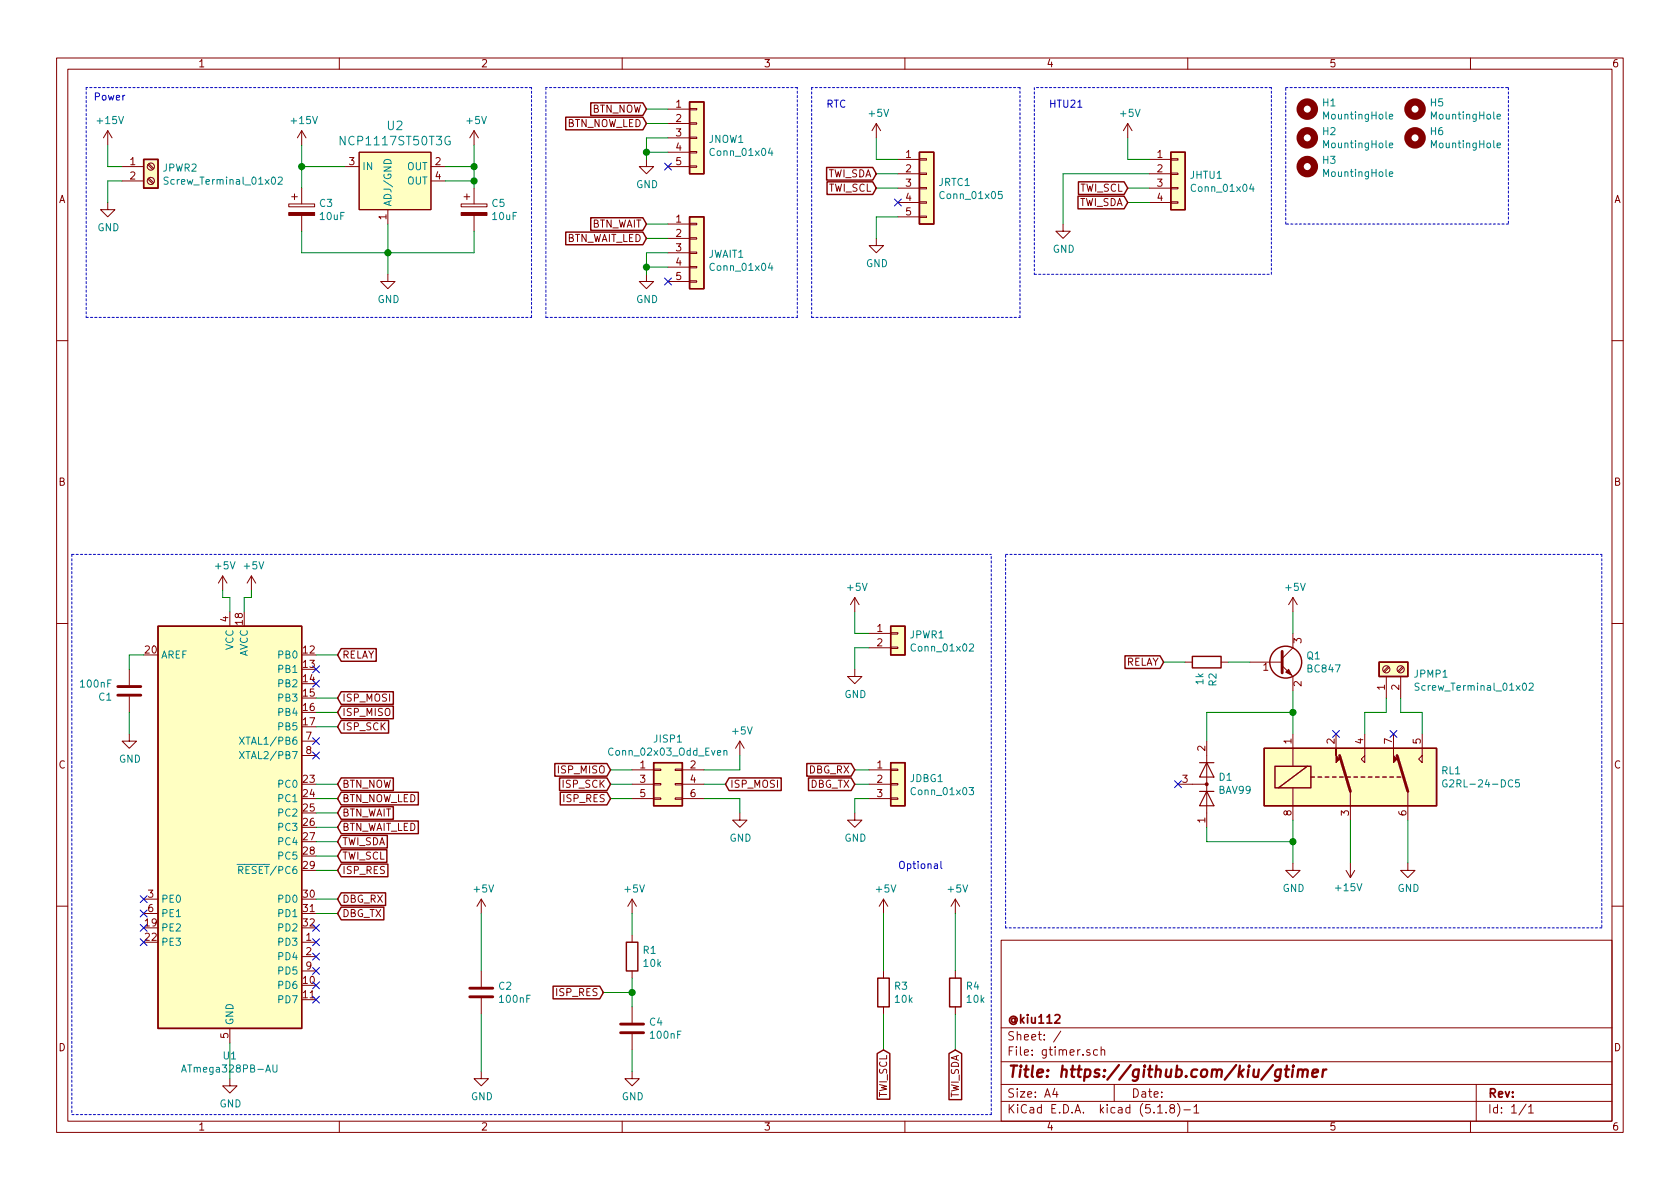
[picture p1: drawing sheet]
EESchema Schematic File Version 4
EELAYER 30 0
EELAYER END
$Descr A4 11693 8268
encoding utf-8
Sheet 1 1
Title "https://github.com/kiu/gtimer"
Date ""
Rev ""
Comp "@kiu112"
Comment1 ""
Comment2 ""
Comment3 ""
Comment4 ""
$EndDescr
$Comp
L Device:C C2
U 1 1
P 3350 6900
F 0 "C2" H 3465 6946 50  0000 L CNN
F 1 "100nF" H 3465 6855 50  0000 L CNN
F 2 "Capacitors_SMD:C_0805_HandSoldering" H 3388 6750 50  0001 C CNN
F 3 "~" H 3350 6900 50  0001 C CNN
	1    3350 6900
	1    0    0    -1  
$EndComp
$Comp
L Device:R R1
U 1 1
P 4400 6650
F 0 "R1" H 4470 6696 50  0000 L CNN
F 1 "10k" H 4470 6605 50  0000 L CNN
F 2 "Resistors_SMD:R_0805_HandSoldering" V 4330 6650 50  0001 C CNN
F 3 "~" H 4400 6650 50  0001 C CNN
	1    4400 6650
	1    0    0    -1  
$EndComp
$Comp
L Connector_Generic:Conn_02x03_Odd_Even JISP1
U 1 1
P 4600 5450
F 0 "JISP1" H 4650 5767 50  0000 C CNN
F 1 "Conn_02x03_Odd_Even" H 4650 5676 50  0000 C CNN
F 2 "Pin_Headers:Pin_Header_Straight_2x03_Pitch2.54mm" H 4600 5450 50  0001 C CNN
F 3 "~" H 4600 5450 50  0001 C CNN
	1    4600 5450
	1    0    0    -1  
$EndComp
$Comp
L power:+5V #PWR03
U 1 1
P 5150 5250
F 0 "#PWR03" H 5150 5100 50  0001 C CNN
F 1 "+5V" H 5165 5423 50  0000 C CNN
F 2 "" H 5150 5250 50  0001 C CNN
F 3 "" H 5150 5250 50  0001 C CNN
	1    5150 5250
	1    0    0    -1  
$EndComp
$Comp
L power:GND #PWR05
U 1 1
P 5150 5650
F 0 "#PWR05" H 5150 5400 50  0001 C CNN
F 1 "GND" H 5155 5477 50  0000 C CNN
F 2 "" H 5150 5650 50  0001 C CNN
F 3 "" H 5150 5650 50  0001 C CNN
	1    5150 5650
	1    0    0    -1  
$EndComp
$Comp
L Connector_Generic:Conn_01x03 JDBG1
U 1 1
P 6250 5450
F 0 "JDBG1" H 6330 5492 50  0000 L CNN
F 1 "Conn_01x03" H 6330 5401 50  0000 L CNN
F 2 "Pin_Headers:Pin_Header_Straight_1x03_Pitch2.54mm" H 6250 5450 50  0001 C CNN
F 3 "~" H 6250 5450 50  0001 C CNN
	1    6250 5450
	1    0    0    -1  
$EndComp
Text GLabel 5950 5350 0    50   Input ~ 0
DBG_RX
Text GLabel 5950 5450 0    50   Input ~ 0
DBG_TX
$Comp
L power:GND #PWR06
U 1 1
P 5950 5650
F 0 "#PWR06" H 5950 5400 50  0001 C CNN
F 1 "GND" H 5955 5477 50  0000 C CNN
F 2 "" H 5950 5650 50  0001 C CNN
F 3 "" H 5950 5650 50  0001 C CNN
	1    5950 5650
	1    0    0    -1  
$EndComp
Wire Wire Line
	5950 5650 5950 5550
Wire Wire Line
	5950 5550 6050 5550
Wire Wire Line
	6050 5450 5950 5450
Wire Wire Line
	5950 5350 6050 5350
Text GLabel 2350 6350 2    50   Input ~ 0
DBG_TX
Text GLabel 2350 6250 2    50   Input ~ 0
DBG_RX
Text GLabel 2350 4850 2    50   Input ~ 0
ISP_MOSI
Text GLabel 2350 4950 2    50   Input ~ 0
ISP_MISO
Text GLabel 2350 5050 2    50   Input ~ 0
ISP_SCK
Text GLabel 2350 6050 2    50   Input ~ 0
ISP_RES
Text GLabel 5050 5450 2    50   Input ~ 0
ISP_MOSI
Text GLabel 4250 5350 0    50   Input ~ 0
ISP_MISO
Text GLabel 4250 5450 0    50   Input ~ 0
ISP_SCK
Text GLabel 4250 5550 0    50   Input ~ 0
ISP_RES
Text GLabel 2350 5850 2    50   Input ~ 0
TWI_SDA
Text GLabel 2350 5950 2    50   Input ~ 0
TWI_SCL
$Comp
L Device:R R3
U 1 1
P 6150 6900
F 0 "R3" H 6220 6946 50  0000 L CNN
F 1 "10k" H 6220 6855 50  0000 L CNN
F 2 "Resistors_SMD:R_0805_HandSoldering" V 6080 6900 50  0001 C CNN
F 3 "~" H 6150 6900 50  0001 C CNN
	1    6150 6900
	1    0    0    -1  
$EndComp
$Comp
L Device:R R4
U 1 1
P 6650 6900
F 0 "R4" H 6720 6946 50  0000 L CNN
F 1 "10k" H 6720 6855 50  0000 L CNN
F 2 "Resistors_SMD:R_0805_HandSoldering" V 6580 6900 50  0001 C CNN
F 3 "~" H 6650 6900 50  0001 C CNN
	1    6650 6900
	1    0    0    -1  
$EndComp
$Comp
L power:+5V #PWR08
U 1 1
P 3350 6350
F 0 "#PWR08" H 3350 6200 50  0001 C CNN
F 1 "+5V" H 3365 6523 50  0000 C CNN
F 2 "" H 3350 6350 50  0001 C CNN
F 3 "" H 3350 6350 50  0001 C CNN
	1    3350 6350
	1    0    0    -1  
$EndComp
$Comp
L power:GND #PWR014
U 1 1
P 3350 7450
F 0 "#PWR014" H 3350 7200 50  0001 C CNN
F 1 "GND" H 3355 7277 50  0000 C CNN
F 2 "" H 3350 7450 50  0001 C CNN
F 3 "" H 3350 7450 50  0001 C CNN
	1    3350 7450
	1    0    0    -1  
$EndComp
$Comp
L Device:C C4
U 1 1
P 4400 7150
F 0 "C4" H 4515 7196 50  0000 L CNN
F 1 "100nF" H 4515 7105 50  0000 L CNN
F 2 "Capacitors_SMD:C_0805_HandSoldering" H 4438 7000 50  0001 C CNN
F 3 "~" H 4400 7150 50  0001 C CNN
	1    4400 7150
	1    0    0    -1  
$EndComp
Text GLabel 4200 6900 0    50   Input ~ 0
ISP_RES
$Comp
L power:+5V #PWR010
U 1 1
P 4400 6350
F 0 "#PWR010" H 4400 6200 50  0001 C CNN
F 1 "+5V" H 4415 6523 50  0000 C CNN
F 2 "" H 4400 6350 50  0001 C CNN
F 3 "" H 4400 6350 50  0001 C CNN
	1    4400 6350
	1    0    0    -1  
$EndComp
$Comp
L power:GND #PWR016
U 1 1
P 4400 7450
F 0 "#PWR016" H 4400 7200 50  0001 C CNN
F 1 "GND" H 4405 7277 50  0000 C CNN
F 2 "" H 4400 7450 50  0001 C CNN
F 3 "" H 4400 7450 50  0001 C CNN
	1    4400 7450
	1    0    0    -1  
$EndComp
$Comp
L power:+5V #PWR01
U 1 1
P 1550 4100
F 0 "#PWR01" H 1550 3950 50  0001 C CNN
F 1 "+5V" H 1565 4273 50  0000 C CNN
F 2 "" H 1550 4100 50  0001 C CNN
F 3 "" H 1550 4100 50  0001 C CNN
	1    1550 4100
	1    0    0    -1  
$EndComp
$Comp
L power:GND #PWR019
U 1 1
P 1600 7500
F 0 "#PWR019" H 1600 7250 50  0001 C CNN
F 1 "GND" H 1605 7327 50  0000 C CNN
F 2 "" H 1600 7500 50  0001 C CNN
F 3 "" H 1600 7500 50  0001 C CNN
	1    1600 7500
	1    0    0    -1  
$EndComp
Wire Wire Line
	1600 7500 1600 7250
Wire Wire Line
	1550 4100 1550 4150
Wire Wire Line
	1550 4150 1600 4150
Wire Wire Line
	1600 4150 1600 4250
Wire Wire Line
	1700 4250 1700 4150
Text GLabel 6650 7300 3    50   Input ~ 0
TWI_SDA
Text GLabel 6150 7300 3    50   Input ~ 0
TWI_SCL
$Comp
L power:+5V #PWR012
U 1 1
P 6150 6350
F 0 "#PWR012" H 6150 6200 50  0001 C CNN
F 1 "+5V" H 6165 6523 50  0000 C CNN
F 2 "" H 6150 6350 50  0001 C CNN
F 3 "" H 6150 6350 50  0001 C CNN
	1    6150 6350
	1    0    0    -1  
$EndComp
$Comp
L power:+5V #PWR013
U 1 1
P 6650 6350
F 0 "#PWR013" H 6650 6200 50  0001 C CNN
F 1 "+5V" H 6665 6523 50  0000 C CNN
F 2 "" H 6650 6350 50  0001 C CNN
F 3 "" H 6650 6350 50  0001 C CNN
	1    6650 6350
	1    0    0    -1  
$EndComp
Text Notes 6250 6050 0    50   ~ 0
Optional
$Comp
L Connector_Generic:Conn_01x02 JPWR1
U 1 1
P 6250 4400
F 0 "JPWR1" H 6330 4392 50  0000 L CNN
F 1 "Conn_01x02" H 6330 4301 50  0000 L CNN
F 2 "Pin_Headers:Pin_Header_Straight_1x02_Pitch2.54mm" H 6250 4400 50  0001 C CNN
F 3 "~" H 6250 4400 50  0001 C CNN
	1    6250 4400
	1    0    0    -1  
$EndComp
$Comp
L power:+5V #PWR04
U 1 1
P 5950 4250
F 0 "#PWR04" H 5950 4100 50  0001 C CNN
F 1 "+5V" H 5965 4423 50  0000 C CNN
F 2 "" H 5950 4250 50  0001 C CNN
F 3 "" H 5950 4250 50  0001 C CNN
	1    5950 4250
	1    0    0    -1  
$EndComp
$Comp
L power:GND #PWR07
U 1 1
P 5950 4650
F 0 "#PWR07" H 5950 4400 50  0001 C CNN
F 1 "GND" H 5955 4477 50  0000 C CNN
F 2 "" H 5950 4650 50  0001 C CNN
F 3 "" H 5950 4650 50  0001 C CNN
	1    5950 4650
	1    0    0    -1  
$EndComp
Wire Wire Line
	5950 4500 6050 4500
Wire Wire Line
	6050 4400 5950 4400
Wire Wire Line
	4400 6500 4400 6350
Wire Wire Line
	4400 6800 4400 6900
Wire Wire Line
	4400 7300 4400 7450
Connection ~ 4400 6900
Wire Wire Line
	4400 6900 4400 7000
Wire Wire Line
	5050 5450 4900 5450
Wire Wire Line
	4900 5550 5150 5550
Wire Wire Line
	5150 5550 5150 5650
Wire Wire Line
	4900 5350 5150 5350
Wire Wire Line
	5150 5350 5150 5250
Wire Wire Line
	4400 5350 4250 5350
Wire Wire Line
	4250 5450 4400 5450
Wire Wire Line
	4250 5550 4400 5550
$Comp
L Device:C C1
U 1 1
P 900 4800
F 0 "C1" H 1015 4846 50  0000 L CNN
F 1 "100nF" H 1015 4755 50  0000 L CNN
F 2 "Capacitors_SMD:C_0805_HandSoldering" H 938 4650 50  0001 C CNN
F 3 "~" H 900 4800 50  0001 C CNN
	1    900  4800
	-1   0    0    1   
$EndComp
$Comp
L power:GND #PWR02
U 1 1
P 900 5100
F 0 "#PWR02" H 900 4850 50  0001 C CNN
F 1 "GND" H 905 4927 50  0000 C CNN
F 2 "" H 900 5100 50  0001 C CNN
F 3 "" H 900 5100 50  0001 C CNN
	1    900  5100
	1    0    0    -1  
$EndComp
Wire Wire Line
	1000 4550 900  4550
Wire Wire Line
	900  4550 900  4650
Wire Wire Line
	900  4950 900  5100
Wire Wire Line
	2200 5850 2350 5850
Wire Wire Line
	2200 5950 2350 5950
Wire Wire Line
	2200 6050 2350 6050
Wire Wire Line
	2350 6250 2200 6250
Wire Wire Line
	2200 6350 2350 6350
Wire Wire Line
	2350 4850 2200 4850
Wire Wire Line
	2350 4950 2200 4950
Wire Wire Line
	2350 5050 2200 5050
NoConn ~ 2200 5150
NoConn ~ 2200 5250
NoConn ~ 2200 6950
NoConn ~ 1000 6550
NoConn ~ 1000 6450
NoConn ~ 1000 6350
NoConn ~ 1000 6250
Wire Wire Line
	4200 6900 4400 6900
Wire Wire Line
	3350 7050 3350 7450
Wire Wire Line
	3350 6350 3350 6750
Wire Wire Line
	6150 6350 6150 6750
Wire Wire Line
	6650 6350 6650 6750
Wire Wire Line
	5950 4500 5950 4650
Wire Wire Line
	5950 4250 5950 4400
Wire Notes Line
	500  3850 500  7750
Wire Notes Line
	6900 7750 6900 3850
Wire Notes Line
	500  7750 6900 7750
Wire Notes Line
	500  3850 6900 3850
Wire Wire Line
	6650 7050 6650 7300
Wire Wire Line
	6150 7050 6150 7300
$Comp
L power:+15V #PWR015
U 1 1
P 2100 1000
F 0 "#PWR015" H 2100 850 50  0001 C CNN
F 1 "+15V" H 2115 1173 50  0000 C CNN
F 2 "" H 2100 1000 50  0001 C CNN
F 3 "" H 2100 1000 50  0001 C CNN
	1    2100 1000
	1    0    0    -1  
$EndComp
$Comp
L power:GND #PWR023
U 1 1
P 2700 1900
F 0 "#PWR023" H 2700 1650 50  0001 C CNN
F 1 "GND" H 2705 1727 50  0000 C CNN
F 2 "" H 2700 1900 50  0001 C CNN
F 3 "" H 2700 1900 50  0001 C CNN
	1    2700 1900
	1    0    0    -1  
$EndComp
$Comp
L power:+5V #PWR017
U 1 1
P 3300 1000
F 0 "#PWR017" H 3300 850 50  0001 C CNN
F 1 "+5V" H 3315 1173 50  0000 C CNN
F 2 "" H 3300 1000 50  0001 C CNN
F 3 "" H 3300 1000 50  0001 C CNN
	1    3300 1000
	1    0    0    -1  
$EndComp
$Comp
L power:GND #PWR020
U 1 1
P 750 1400
F 0 "#PWR020" H 750 1150 50  0001 C CNN
F 1 "GND" H 755 1227 50  0000 C CNN
F 2 "" H 750 1400 50  0001 C CNN
F 3 "" H 750 1400 50  0001 C CNN
	1    750  1400
	1    0    0    -1  
$EndComp
Wire Wire Line
	750  1250 850  1250
Wire Wire Line
	850  1150 750  1150
Wire Wire Line
	750  1250 750  1400
Wire Wire Line
	750  1000 750  1150
$Comp
L power:+15V #PWR011
U 1 1
P 750 1000
F 0 "#PWR011" H 750 850 50  0001 C CNN
F 1 "+15V" H 765 1173 50  0000 C CNN
F 2 "" H 750 1000 50  0001 C CNN
F 3 "" H 750 1000 50  0001 C CNN
	1    750  1000
	1    0    0    -1  
$EndComp
$Comp
L Device:R R2
U 1 1
P 8400 4600
F 0 "R2" H 8470 4646 50  0000 L CNN
F 1 "1k" H 8470 4555 50  0000 L CNN
F 2 "Resistors_SMD:R_0805_HandSoldering" V 8330 4600 50  0001 C CNN
F 3 "~" H 8400 4600 50  0001 C CNN
	1    8400 4600
	0    1    1    0   
$EndComp
$Comp
L Device:CP C3
U 1 1
P 2100 1450
F 0 "C3" H 2218 1496 50  0000 L CNN
F 1 "10uF" H 2218 1405 50  0000 L CNN
F 2 "Capacitors_Tantalum_SMD:CP_Tantalum_Case-D_EIA-7343-31_Hand" H 2138 1300 50  0001 C CNN
F 3 "~" H 2100 1450 50  0001 C CNN
	1    2100 1450
	1    0    0    -1  
$EndComp
$Comp
L Device:CP C5
U 1 1
P 3300 1450
F 0 "C5" H 3418 1496 50  0000 L CNN
F 1 "10uF" H 3418 1405 50  0000 L CNN
F 2 "Capacitors_Tantalum_SMD:CP_Tantalum_Case-D_EIA-7343-31_Hand" H 3338 1300 50  0001 C CNN
F 3 "~" H 3300 1450 50  0001 C CNN
	1    3300 1450
	1    0    0    -1  
$EndComp
Wire Wire Line
	2100 1600 2100 1750
Wire Wire Line
	2100 1750 2700 1750
Wire Wire Line
	3300 1600 3300 1750
Wire Wire Line
	3300 1750 2700 1750
Connection ~ 2700 1750
Wire Wire Line
	2700 1900 2700 1750
$Comp
L Relay:G2RL-24-DC5 RL1
U 1 1
P 9400 5400
F 0 "RL1" H 10030 5446 50  0000 L CNN
F 1 "G2RL-24-DC5" H 10030 5355 50  0000 L CNN
F 2 "kiu-footprints:Relay_DPDT_Omron_G2RL-24" H 10050 5350 50  0001 L CNN
F 3 "https://omronfs.omron.com/en_US/ecb/products/pdf/en-g2rl.pdf" H 9400 5400 50  0001 C CNN
	1    9400 5400
	1    0    0    -1  
$EndComp
Wire Wire Line
	9000 4950 9000 4800
Wire Wire Line
	9000 4950 9000 5100
Connection ~ 9000 4950
Wire Wire Line
	9000 5850 9000 5700
$Comp
L power:GND #PWR027
U 1 1
P 9000 6000
F 0 "#PWR027" H 9000 5750 50  0001 C CNN
F 1 "GND" H 9005 5827 50  0000 C CNN
F 2 "" H 9000 6000 50  0001 C CNN
F 3 "" H 9000 6000 50  0001 C CNN
	1    9000 6000
	1    0    0    -1  
$EndComp
Wire Wire Line
	9000 6000 9000 5850
Connection ~ 9000 5850
Wire Wire Line
	8700 4600 8550 4600
$Comp
L power:+5V #PWR026
U 1 1
P 9000 4250
F 0 "#PWR026" H 9000 4100 50  0001 C CNN
F 1 "+5V" H 9015 4423 50  0000 C CNN
F 2 "" H 9000 4250 50  0001 C CNN
F 3 "" H 9000 4250 50  0001 C CNN
	1    9000 4250
	1    0    0    -1  
$EndComp
Wire Wire Line
	9000 4250 9000 4400
Text GLabel 8100 4600 0    50   Input ~ 0
RELAY
Wire Wire Line
	8100 4600 8250 4600
Text GLabel 2350 4550 2    50   Input ~ 0
RELAY
Wire Notes Line
	7000 3850 11150 3850
Wire Notes Line
	11150 3850 11150 6450
Wire Notes Line
	11150 6450 7000 6450
Wire Notes Line
	7000 6450 7000 3850
Wire Notes Line
	600  600  600  2200
Wire Notes Line
	600  2200 3700 2200
Wire Notes Line
	3700 2200 3700 600 
Wire Notes Line
	3700 600  600  600 
Text GLabel 4500 750  0    50   Input ~ 0
BTN_NOW
Text GLabel 4500 850  0    50   Input ~ 0
BTN_NOW_LED
Wire Wire Line
	4500 950  4650 950 
Wire Wire Line
	4650 850  4500 850 
Wire Wire Line
	4500 750  4650 750 
$Comp
L power:+15V #PWR028
U 1 1
P 9400 6000
F 0 "#PWR028" H 9400 5850 50  0001 C CNN
F 1 "+15V" H 9415 6173 50  0000 C CNN
F 2 "" H 9400 6000 50  0001 C CNN
F 3 "" H 9400 6000 50  0001 C CNN
	1    9400 6000
	-1   0    0    1   
$EndComp
$Comp
L power:GND #PWR029
U 1 1
P 9800 6000
F 0 "#PWR029" H 9800 5750 50  0001 C CNN
F 1 "GND" H 9805 5827 50  0000 C CNN
F 2 "" H 9800 6000 50  0001 C CNN
F 3 "" H 9800 6000 50  0001 C CNN
	1    9800 6000
	1    0    0    -1  
$EndComp
Wire Wire Line
	9900 5100 9900 4950
Wire Wire Line
	9500 5100 9500 4950
Wire Wire Line
	9400 5700 9400 6000
Wire Wire Line
	9800 5700 9800 6000
$Comp
L Connector:Screw_Terminal_01x02 JPMP1
U 1 1
P 9650 4650
F 0 "JPMP1" V 9614 4462 50  0000 R CNN
F 1 "Screw_Terminal_01x02" V 9523 4462 50  0000 R CNN
F 2 "Terminal_Blocks:TerminalBlock_bornier-2_P5.08mm" H 9650 4650 50  0001 C CNN
F 3 "~" H 9650 4650 50  0001 C CNN
	1    9650 4650
	0    -1   -1   0   
$EndComp
Wire Wire Line
	9750 4850 9750 4950
Wire Wire Line
	9750 4950 9900 4950
Wire Wire Line
	9500 4950 9650 4950
Wire Wire Line
	9650 4950 9650 4850
Text GLabel 4500 1550 0    50   Input ~ 0
BTN_WAIT
Text GLabel 4500 1650 0    50   Input ~ 0
BTN_WAIT_LED
$Comp
L power:GND #PWR024
U 1 1
P 4500 1900
F 0 "#PWR024" H 4500 1650 50  0001 C CNN
F 1 "GND" H 4505 1727 50  0000 C CNN
F 2 "" H 4500 1900 50  0001 C CNN
F 3 "" H 4500 1900 50  0001 C CNN
	1    4500 1900
	1    0    0    -1  
$EndComp
Wire Wire Line
	4500 1900 4500 1850
Wire Wire Line
	4500 1750 4650 1750
Wire Wire Line
	4650 1650 4500 1650
Wire Wire Line
	4500 1550 4650 1550
Text GLabel 2350 5450 2    50   Input ~ 0
BTN_NOW
Text GLabel 2350 5550 2    50   Input ~ 0
BTN_NOW_LED
Text GLabel 2350 5650 2    50   Input ~ 0
BTN_WAIT
Text GLabel 2350 5750 2    50   Input ~ 0
BTN_WAIT_LED
Wire Notes Line
	3800 600  3800 2200
$Comp
L MCU_Microchip_ATmega:ATmega328PB-AU U1
U 1 1
P 1600 5750
F 0 "U1" H 1600 4161 50  0000 C CNN
F 1 "ATmega328PB-AU" H 1600 4070 50  0000 C CNN
F 2 "Housings_QFP:LQFP-32_7x7mm_Pitch0.8mm" H 1600 5750 50  0001 C CIN
F 3 "http://ww1.microchip.com/downloads/en/DeviceDoc/40001906C.pdf" H 1600 5750 50  0001 C CNN
	1    1600 5750
	1    0    0    -1  
$EndComp
Wire Wire Line
	2350 4550 2200 4550
$Comp
L power:+5V #PWR025
U 1 1
P 1750 4100
F 0 "#PWR025" H 1750 3950 50  0001 C CNN
F 1 "+5V" H 1765 4273 50  0000 C CNN
F 2 "" H 1750 4100 50  0001 C CNN
F 3 "" H 1750 4100 50  0001 C CNN
	1    1750 4100
	1    0    0    -1  
$EndComp
Wire Wire Line
	1700 4150 1750 4150
Wire Wire Line
	1750 4150 1750 4100
$Comp
L Diode:BAV99 D1
U 1 1
P 8400 5450
F 0 "D1" V 8446 5529 50  0000 L CNN
F 1 "BAV99" V 8355 5529 50  0000 L CNN
F 2 "digikey-footprints:SOT-23-3" H 8400 4950 50  0001 C CNN
F 3 "https://assets.nexperia.com/documents/data-sheet/BAV99_SER.pdf" H 8400 5450 50  0001 C CNN
	1    8400 5450
	0    1    -1   0   
$EndComp
NoConn ~ 8200 5450
Wire Wire Line
	8400 4950 8400 5150
Wire Wire Line
	8400 4950 9000 4950
Wire Wire Line
	8400 5750 8400 5850
Wire Wire Line
	8400 5850 9000 5850
$Comp
L Transistor_BJT:BC847 Q1
U 1 1
P 8900 4600
F 0 "Q1" H 9091 4646 50  0000 L CNN
F 1 "BC847" H 9091 4555 50  0000 L CNN
F 2 "digikey-footprints:SOT-23-3" H 9100 4525 50  0001 L CIN
F 3 "http://www.infineon.com/dgdl/Infineon-BC847SERIES_BC848SERIES_BC849SERIES_BC850SERIES-DS-v01_01-en.pdf?fileId=db3a304314dca389011541d4630a1657" H 8900 4600 50  0001 L CNN
	1    8900 4600
	1    0    0    -1  
$EndComp
Wire Wire Line
	2200 5450 2350 5450
Wire Wire Line
	2350 5550 2200 5550
Wire Wire Line
	2200 5650 2350 5650
Wire Wire Line
	2350 5750 2200 5750
$Comp
L Connector:Screw_Terminal_01x02 JPWR2
U 1 1
P 1050 1150
F 0 "JPWR2" H 1130 1142 50  0000 L CNN
F 1 "Screw_Terminal_01x02" H 1130 1051 50  0000 L CNN
F 2 "Terminal_Blocks:TerminalBlock_bornier-2_P5.08mm" H 1050 1150 50  0001 C CNN
F 3 "~" H 1050 1150 50  0001 C CNN
	1    1050 1150
	1    0    0    -1  
$EndComp
NoConn ~ 9300 5100
NoConn ~ 9700 5100
Wire Notes Line
	5650 600  5650 2200
Wire Notes Line
	5650 2200 7100 2200
Wire Notes Line
	7100 2200 7100 600 
Wire Notes Line
	7100 600  5650 600 
$Comp
L Connector_Generic:Conn_01x05 JNOW1
U 1 1
P 4850 950
F 0 "JNOW1" H 4930 942 50  0000 L CNN
F 1 "Conn_01x04" H 4930 851 50  0000 L CNN
F 2 "Pin_Headers:Pin_Header_Straight_1x05_Pitch2.54mm" H 4850 950 50  0001 C CNN
F 3 "~" H 4850 950 50  0001 C CNN
	1    4850 950 
	1    0    0    -1  
$EndComp
$Comp
L Connector_Generic:Conn_01x05 JWAIT1
U 1 1
P 4850 1750
F 0 "JWAIT1" H 4930 1742 50  0000 L CNN
F 1 "Conn_01x04" H 4930 1651 50  0000 L CNN
F 2 "Pin_Headers:Pin_Header_Straight_1x05_Pitch2.54mm" H 4850 1750 50  0001 C CNN
F 3 "~" H 4850 1750 50  0001 C CNN
	1    4850 1750
	1    0    0    -1  
$EndComp
Wire Wire Line
	4650 1050 4500 1050
Connection ~ 4500 1050
Wire Wire Line
	4500 1050 4500 950 
Wire Wire Line
	4650 1850 4500 1850
Connection ~ 4500 1850
Wire Wire Line
	4500 1850 4500 1750
Wire Wire Line
	3300 1000 3300 1150
Wire Wire Line
	2100 1150 2100 1300
Wire Wire Line
	2100 1000 2100 1150
Connection ~ 2100 1150
Wire Wire Line
	2100 1150 2400 1150
$Comp
L dk_PMIC-Voltage-Regulators-Linear:NCP1117ST50T3G U2
U 1 1
P 2700 1150
F 0 "U2" H 2750 1437 60  0000 C CNN
F 1 "NCP1117ST50T3G" H 2750 1331 60  0000 C CNN
F 2 "digikey-footprints:SOT-223" H 2900 1350 60  0001 L CNN
F 3 "https://www.onsemi.com/pub/Collateral/NCP1117-D.PDF" H 2900 1450 60  0001 L CNN
F 4 "NCP1117ST50T3GOSCT-ND" H 2900 1550 60  0001 L CNN "Digi-Key_PN"
F 5 "NCP1117ST50T3G" H 2900 1650 60  0001 L CNN "MPN"
F 6 "Integrated Circuits (ICs)" H 2900 1750 60  0001 L CNN "Category"
F 7 "PMIC - Voltage Regulators - Linear" H 2900 1850 60  0001 L CNN "Family"
F 8 "https://www.onsemi.com/pub/Collateral/NCP1117-D.PDF" H 2900 1950 60  0001 L CNN "DK_Datasheet_Link"
F 9 "/product-detail/en/on-semiconductor/NCP1117ST50T3G/NCP1117ST50T3GOSCT-ND/1967217" H 2900 2050 60  0001 L CNN "DK_Detail_Page"
F 10 "IC REG LINEAR 5V 1A SOT223" H 2900 2150 60  0001 L CNN "Description"
F 11 "ON Semiconductor" H 2900 2250 60  0001 L CNN "Manufacturer"
F 12 "Active" H 2900 2350 60  0001 L CNN "Status"
	1    2700 1150
	1    0    0    -1  
$EndComp
Wire Wire Line
	2700 1750 2700 1550
Wire Wire Line
	3100 1250 3300 1250
Connection ~ 3300 1250
Wire Wire Line
	3300 1250 3300 1300
Wire Wire Line
	3100 1150 3300 1150
Connection ~ 3300 1150
Wire Wire Line
	3300 1150 3300 1250
Wire Notes Line
	3800 2200 5550 2200
Wire Notes Line
	5550 2200 5550 600 
Wire Notes Line
	5550 600  3800 600 
$Comp
L Connector_Generic:Conn_01x04 JHTU1
U 1 1
P 8200 1200
F 0 "JHTU1" H 8280 1192 50  0000 L CNN
F 1 "Conn_01x04" H 8280 1101 50  0000 L CNN
F 2 "Pin_Headers:Pin_Header_Straight_1x04_Pitch2.54mm" H 8200 1200 50  0001 C CNN
F 3 "~" H 8200 1200 50  0001 C CNN
	1    8200 1200
	1    0    0    -1  
$EndComp
Text GLabel 7850 1400 0    50   Input ~ 0
TWI_SDA
Text GLabel 7850 1300 0    50   Input ~ 0
TWI_SCL
$Comp
L power:GND #PWR021
U 1 1
P 7400 1550
F 0 "#PWR021" H 7400 1300 50  0001 C CNN
F 1 "GND" H 7405 1377 50  0000 C CNN
F 2 "" H 7400 1550 50  0001 C CNN
F 3 "" H 7400 1550 50  0001 C CNN
	1    7400 1550
	1    0    0    -1  
$EndComp
$Comp
L power:+5V #PWR09
U 1 1
P 7850 950
F 0 "#PWR09" H 7850 800 50  0001 C CNN
F 1 "+5V" H 7865 1123 50  0000 C CNN
F 2 "" H 7850 950 50  0001 C CNN
F 3 "" H 7850 950 50  0001 C CNN
	1    7850 950 
	1    0    0    -1  
$EndComp
Wire Wire Line
	7850 950  7850 1100
Wire Wire Line
	7850 1100 8000 1100
Wire Wire Line
	8000 1200 7400 1200
Wire Wire Line
	7400 1200 7400 1550
Wire Wire Line
	8000 1300 7850 1300
Wire Wire Line
	8000 1400 7850 1400
Wire Notes Line
	7200 600  7200 1900
Wire Notes Line
	7200 1900 8850 1900
Wire Notes Line
	8850 1900 8850 600 
Wire Notes Line
	8850 600  7200 600 
Text Notes 650  700  0    50   ~ 0
Power
Text Notes 7300 750  0    50   ~ 0
HTU21
$Comp
L Connector_Generic:Conn_01x05 JRTC1
U 1 1
P 6450 1300
F 0 "JRTC1" H 6530 1342 50  0000 L CNN
F 1 "Conn_01x05" H 6530 1251 50  0000 L CNN
F 2 "Pin_Headers:Pin_Header_Straight_1x05_Pitch2.54mm" H 6450 1300 50  0001 C CNN
F 3 "~" H 6450 1300 50  0001 C CNN
	1    6450 1300
	1    0    0    -1  
$EndComp
$Comp
L power:+5V #PWR022
U 1 1
P 6100 950
F 0 "#PWR022" H 6100 800 50  0001 C CNN
F 1 "+5V" H 6115 1123 50  0000 C CNN
F 2 "" H 6100 950 50  0001 C CNN
F 3 "" H 6100 950 50  0001 C CNN
	1    6100 950 
	1    0    0    -1  
$EndComp
Text GLabel 6100 1200 0    50   Input ~ 0
TWI_SDA
Text GLabel 6100 1300 0    50   Input ~ 0
TWI_SCL
$Comp
L power:GND #PWR030
U 1 1
P 6100 1650
F 0 "#PWR030" H 6100 1400 50  0001 C CNN
F 1 "GND" H 6105 1477 50  0000 C CNN
F 2 "" H 6100 1650 50  0001 C CNN
F 3 "" H 6100 1650 50  0001 C CNN
	1    6100 1650
	1    0    0    -1  
$EndComp
NoConn ~ 6250 1400
Wire Wire Line
	6250 1100 6100 1100
Wire Wire Line
	6100 1100 6100 950 
Wire Wire Line
	6250 1500 6100 1500
Wire Wire Line
	6100 1500 6100 1650
Wire Wire Line
	6250 1300 6100 1300
Wire Wire Line
	6250 1200 6100 1200
Text Notes 5750 750  0    50   ~ 0
RTC
NoConn ~ 2200 6850
NoConn ~ 2200 6750
NoConn ~ 2200 6650
NoConn ~ 2200 6550
NoConn ~ 2200 6450
NoConn ~ 2200 4750
NoConn ~ 2200 4650
$Comp
L Mechanical:MountingHole H1
U 1 1
P 9100 750
F 0 "H1" H 9200 796 50  0000 L CNN
F 1 "MountingHole" H 9200 705 50  0000 L CNN
F 2 "Mounting_Holes:MountingHole_4.3mm_M4" H 9100 750 50  0001 C CNN
F 3 "~" H 9100 750 50  0001 C CNN
	1    9100 750 
	1    0    0    -1  
$EndComp
$Comp
L Mechanical:MountingHole H3
U 1 1
P 9100 1150
F 0 "H3" H 9200 1196 50  0000 L CNN
F 1 "MountingHole" H 9200 1105 50  0000 L CNN
F 2 "Mounting_Holes:MountingHole_4.3mm_M4" H 9100 1150 50  0001 C CNN
F 3 "~" H 9100 1150 50  0001 C CNN
	1    9100 1150
	1    0    0    -1  
$EndComp
$Comp
L Mechanical:MountingHole H5
U 1 1
P 9850 750
F 0 "H5" H 9950 796 50  0000 L CNN
F 1 "MountingHole" H 9950 705 50  0000 L CNN
F 2 "Mounting_Holes:MountingHole_3.2mm_M3" H 9850 750 50  0001 C CNN
F 3 "~" H 9850 750 50  0001 C CNN
	1    9850 750 
	1    0    0    -1  
$EndComp
$Comp
L Mechanical:MountingHole H6
U 1 1
P 9850 950
F 0 "H6" H 9950 996 50  0000 L CNN
F 1 "MountingHole" H 9950 905 50  0000 L CNN
F 2 "Mounting_Holes:MountingHole_3.2mm_M3" H 9850 950 50  0001 C CNN
F 3 "~" H 9850 950 50  0001 C CNN
	1    9850 950 
	1    0    0    -1  
$EndComp
$Comp
L Mechanical:MountingHole H2
U 1 1
P 9100 950
F 0 "H2" H 9200 996 50  0000 L CNN
F 1 "MountingHole" H 9200 905 50  0000 L CNN
F 2 "Mounting_Holes:MountingHole_4.3mm_M4" H 9100 950 50  0001 C CNN
F 3 "~" H 9100 950 50  0001 C CNN
	1    9100 950 
	1    0    0    -1  
$EndComp
Wire Notes Line
	8950 600  10500 600 
Wire Notes Line
	10500 600  10500 1550
Wire Notes Line
	10500 1550 8950 1550
Wire Notes Line
	8950 1550 8950 600 
Wire Wire Line
	4500 1100 4500 1050
$Comp
L power:GND #PWR018
U 1 1
P 4500 1100
F 0 "#PWR018" H 4500 850 50  0001 C CNN
F 1 "GND" H 4505 927 50  0000 C CNN
F 2 "" H 4500 1100 50  0001 C CNN
F 3 "" H 4500 1100 50  0001 C CNN
	1    4500 1100
	1    0    0    -1  
$EndComp
NoConn ~ 4650 1150
NoConn ~ 4650 1950
$EndSCHEMATC
